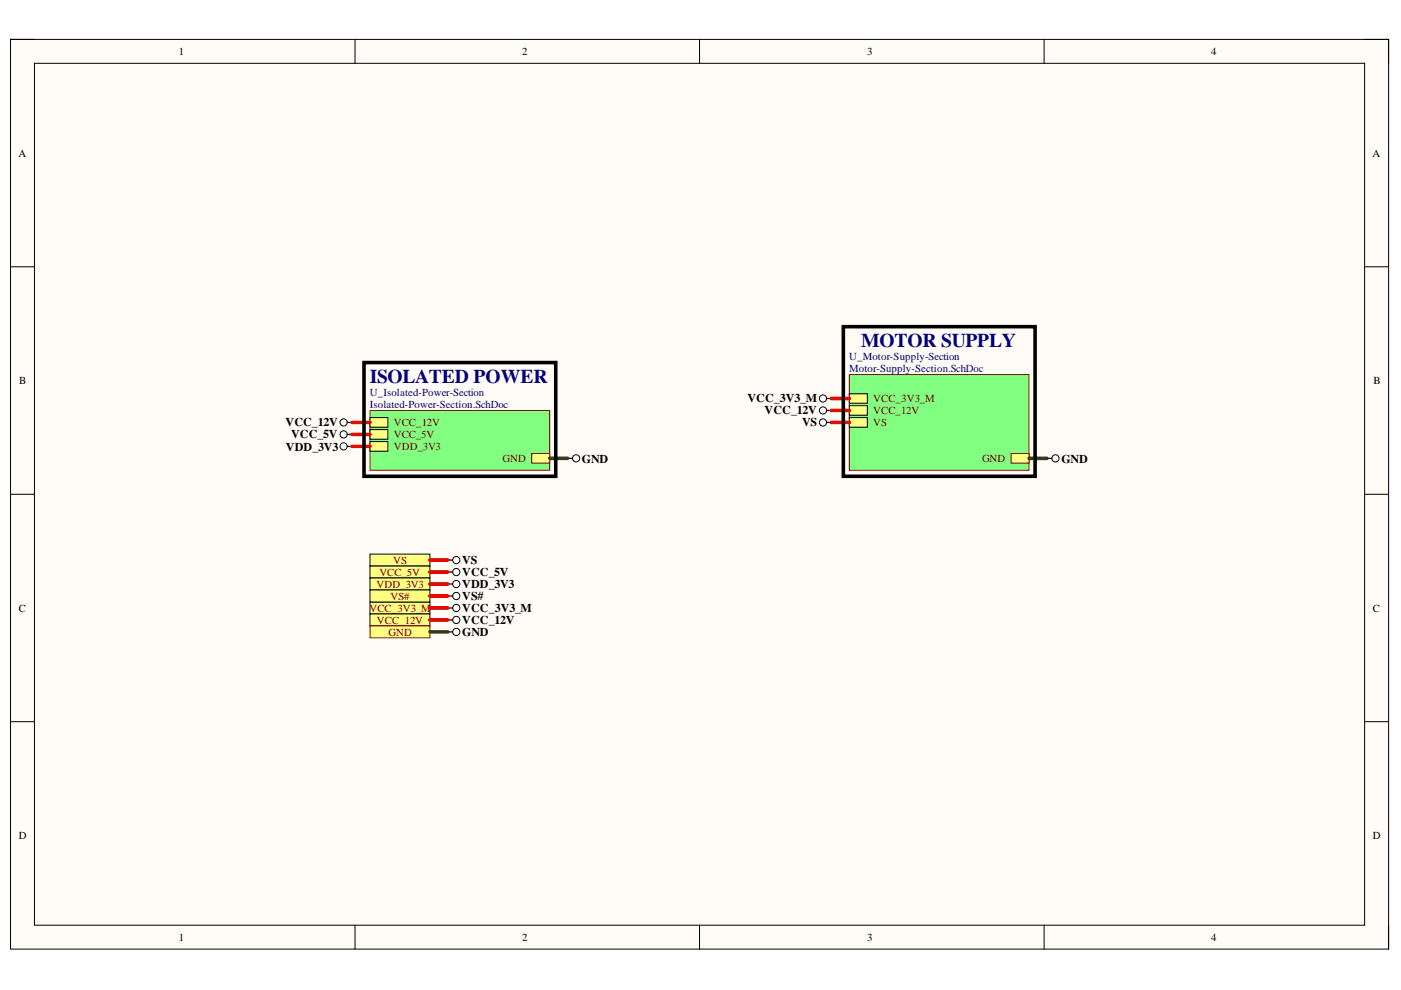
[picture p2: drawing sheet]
<svg xmlns="http://www.w3.org/2000/svg" width="297mm" height="210mm" viewBox="0 0 297 210" stroke-linecap="round" stroke-linejoin="round" font-family="sans-serif">
<path d="M2.2 8.4h292.2v192.8h-292.2z" fill-rule="evenodd" fill="#fffcf8"/>
<path d="M2.2 8.4h292.2v192.8h-292.2z" fill="none" stroke="#000" stroke-width=".21"/>
<path d="M7.3 13.4h282v182.8h-282z" fill-rule="evenodd" fill="#fffcf8"/>
<g fill="none" stroke="#000" stroke-width=".21">
<path d="M2.2 8.3h5.1M7.3 13.4h282v182.8h-282zM75.3 8.3v5.1M148.3 8.3v5.1M221.4 8.4v5M289.3 8.4h5.1v5M2.2 56.6h5.1M289.3 56.6h5.1M2.2 104.8h5.1M289.3 104.8h5.1M2.2 153h5.1M289.3 153h5.1"/>
<path d="M75.3 196.2v5M148.3 196.2v5M221.4 196.2v5M294.4 196.2v5"/>
</g>
<path d="M78.4 87h38.2v12.7h-38.2z" fill-rule="evenodd" fill="#80ff80"/>
<path d="M78.4 87h38.2v12.7h-38.2z" fill="none" stroke="#800000" stroke-width=".21"/>
<path d="M112.7 96.2h3.9v2h-3.9z" fill-rule="evenodd" fill="#ffff80"/>
<path d="M112.7 96.2h3.9v2h-3.9z" fill="none" stroke="#800000" stroke-width=".21"/>
<path d="M78.4 88.5h3.9v2.1h-3.9z" fill-rule="evenodd" fill="#ffff80"/>
<path d="M78.4 88.5h3.9v2.1h-3.9z" fill="none" stroke="#000" stroke-width=".21"/>
<path d="M78.4 91.1h3.9v2h-3.9z" fill-rule="evenodd" fill="#ffff80"/>
<path d="M78.4 91.1h3.9v2h-3.9z" fill="none" stroke="#000" stroke-width=".21"/>
<path d="M78.4 93.6h3.9v2.1h-3.9z" fill-rule="evenodd" fill="#ffff80"/>
<path d="M78.4 93.6h3.9v2.1h-3.9z" fill="none" stroke="#000" stroke-width=".21"/>
<path d="M180.1 79.4h38.1v20.3h-38.1z" fill-rule="evenodd" fill="#80ff80"/>
<path d="M180.1 79.4h38.1v20.3h-38.1z" fill="none" stroke="#800000" stroke-width=".21"/>
<path d="M180.1 83.5h3.8v2h-3.8z" fill-rule="evenodd" fill="#ffff80"/>
<path d="M180.1 83.5h3.8v2h-3.8z" fill="none" stroke="#000" stroke-width=".21"/>
<path d="M180.1 86h3.8v2h-3.8z" fill-rule="evenodd" fill="#ffff80"/>
<path d="M180.1 86h3.8v2h-3.8z" fill="none" stroke="#000" stroke-width=".21"/>
<path d="M214.4 96.2h3.8v2h-3.8z" fill-rule="evenodd" fill="#ffff80"/>
<path d="M214.4 96.2h3.8v2h-3.8z" fill="none" stroke="#800000" stroke-width=".21"/>
<path d="M180.1 88.5h3.8v2.1h-3.8z" fill-rule="evenodd" fill="#ffff80"/>
<g fill="none" stroke="#000" stroke-width=".21">
<path d="M180.1 88.5h3.8v2.1h-3.8z"/>
<circle cx="72.9" cy="89.6" r=".76"/>
<circle cx="122.1" cy="97.2" r=".76"/>
<circle cx="223.8" cy="97.2" r=".76"/>
</g>
<path d="M73.6 89.6h1M120.4 97.2h1M222 97.2h1" fill="none" stroke="#000" stroke-width=".25"/>
<path d="M78.4 117.5h12.8v2.5h-12.8z" fill-rule="evenodd" fill="#ffff80"/>
<g fill="none" stroke="#000" stroke-width=".21">
<path d="M78.4 117.5h12.8v2.5h-12.8z"/>
<circle cx="96.7" cy="118.8" r=".76"/>
</g>
<path d="M95 118.7h1" fill="none" stroke="#000" stroke-width=".25"/>
<path d="M78.4 120h12.8v2.6h-12.8z" fill-rule="evenodd" fill="#ffff80"/>
<g fill="none" stroke="#000" stroke-width=".21">
<path d="M78.4 120h12.8v2.6h-12.8z"/>
<circle cx="96.7" cy="121.3" r=".76"/>
</g>
<path d="M95 121.3h1" fill="none" stroke="#000" stroke-width=".25"/>
<path d="M78.4 122.6h12.8v2.5h-12.8z" fill-rule="evenodd" fill="#ffff80"/>
<g fill="none" stroke="#000" stroke-width=".21">
<path d="M78.4 122.6h12.8v2.5h-12.8z"/>
<circle cx="96.7" cy="123.8" r=".76"/>
</g>
<path d="M95 123.8h1" fill="none" stroke="#000" stroke-width=".25"/>
<path d="M78.4 127.6h12.8v2.6h-12.8z" fill-rule="evenodd" fill="#ffff80"/>
<g fill="none" stroke="#000" stroke-width=".21">
<path d="M78.4 127.6h12.8v2.6h-12.8z"/>
<circle cx="96.7" cy="128.9" r=".76"/>
</g>
<path d="M95 128.9h1" fill="none" stroke="#000" stroke-width=".25"/>
<path d="M78.4 130.2h12.8v2.5h-12.8z" fill-rule="evenodd" fill="#ffff80"/>
<g fill="none" stroke="#000" stroke-width=".21">
<path d="M78.4 130.2h12.8v2.5h-12.8z"/>
<circle cx="96.7" cy="131.4" r=".76"/>
</g>
<path d="M95 131.4h1" fill="none" stroke="#000" stroke-width=".25"/>
<path d="M78.4 132.7h12.8v2.5h-12.8z" fill-rule="evenodd" fill="#ffff80"/>
<path d="M78.4 132.7h12.8v2.5h-12.8z" fill="none" stroke="#800000" stroke-width=".21"/>
<circle cx="96.7" cy="134" r=".76" fill="none" stroke="#000" stroke-width=".21"/>
<path d="M95 134h1" fill="none" stroke="#000" stroke-width=".25"/>
<path d="M78.4 125.1h12.8v2.5h-12.8z" fill-rule="evenodd" fill="#ffff80"/>
<g fill="none" stroke="#000" stroke-width=".21">
<path d="M78.4 125.1h12.8v2.5h-12.8z"/>
<circle cx="72.9" cy="94.6" r=".76"/>
<circle cx="72.9" cy="92.1" r=".76"/>
<circle cx="174.5" cy="84.5" r=".76"/>
<circle cx="174.5" cy="87" r=".76"/>
<circle cx="174.5" cy="89.6" r=".76"/>
<circle cx="96.7" cy="126.4" r=".76"/>
</g>
<path d="M73.6 92.1h1M73.6 94.6h1M175.3 84.5h1M175.3 87h1M175.3 89.6h1M95 126.4h1" fill="none" stroke="#000" stroke-width=".25"/>
<path d="M74.6 94.6h3.8M74.6 92.1h3.8M74.6 89.6h3.8M176.3 89.6h3.8M176.3 87h3.8M176.3 84.5h3.8M91.2 118.7h3.8M91.2 131.4h3.8M91.2 128.9h3.8M91.2 126.4h3.8M91.2 123.8h3.8M91.2 121.3h3.8" fill="none" stroke="#f00" stroke-width=".76"/>
<path d="M116.6 97.2h3.8M218.2 97.2h3.8M91.2 134h3.8" fill="none" stroke="#274e13" stroke-width=".76"/>
<path d="M77.2 76.9h40.6v24.1h-40.6zM178.8 69.3h40.7v31.7h-40.7z" fill="none" stroke="#000" stroke-width=".76"/>
<g font-size="4.1" fill="#000080">
<text x="182.6" y="73.5">MOTOR SUPPLY</text>
<text x="78.4" y="81.1">ISOLATED POWER</text>
</g>
<g font-size="2.5">
<text x="158.5" y="85.3">VCC_3V3_M</text>
<text x="162.1" y="87.9">VCC_12V</text>
<text x="60.6" y="90.4">VCC_12V</text>
<text x="60.6" y="95.5">VDD_3V3</text>
<text x="61.7" y="92.9">VCC_5V</text>
<text x="170.1" y="90.4">VS</text>
<text x="123.4" y="98.1">GND</text>
<text x="225" y="98.1">GND</text>
<text x="98" y="119.6">VS</text>
<text x="98" y="122.2">VCC_5V</text>
<text x="98" y="124.7">VDD_3V3</text>
<text x="98" y="129.8">VCC_3V3_M</text>
<text x="98" y="127.2">VS#</text>
<text x="98" y="132.3">VCC_12V</text>
<text x="98" y="134.8">GND</text>
</g>
<g font-size="2.3">
<text x="37.9" y="11.7">1</text>
<text x="110.7" y="11.7">2</text>
<text x="183.9" y="11.7">3</text>
<text x="256.8" y="11.7">4</text>
<text x="3.9" y="33.3">A</text>
<text x="291" y="33.3">A</text>
<text x="4.1" y="81.4">B</text>
<text x="291.2" y="81.4">B</text>
<text x="4" y="129.7">C</text>
<text x="291.1" y="129.7">C</text>
<text x="4" y="177.9">D</text>
<text x="291.1" y="177.9">D</text>
<text x="37.9" y="199.5">1</text>
<text x="110.7" y="199.5">2</text>
<text x="183.9" y="199.5">3</text>
<text x="256.8" y="199.5">4</text>
</g>
<g font-size="2.3" fill="#000080">
<text x="180.1" y="76.4">U_Motor-Supply-Section</text>
<text x="78.4" y="84">U_Isolated-Power-Section</text>
<text x="180.1" y="78.9">Motor-Supply-Section.SchDoc</text>
<text x="78.4" y="86.5">Isolated-Power-Section.SchDoc</text>
</g>
<g font-size="2.3" fill="#800000">
<text x="185.1" y="85.2">VCC_3V3_M</text>
<text x="185.1" y="87.8">VCC_12V</text>
<text x="83.5" y="90.4">VCC_12V</text>
<text x="83.5" y="92.9">VCC_5V</text>
<text x="83.5" y="95.5">VDD_3V3</text>
<text x="185.1" y="90.4">VS</text>
<text x="106.6" y="98">GND</text>
<text x="208.2" y="98">GND</text>
<text x="83.4" y="119.5">VS</text>
<text x="79.8" y="124.6">VDD_3V3</text>
<text x="80.4" y="122.1">VCC_5V</text>
<text x="78.3" y="129.7">VCC_3V3_M</text>
<text x="82.8" y="127.1">VS#</text>
<text x="79.9" y="132.2">VCC_12V</text>
<text x="82.4" y="134.7">GND</text>
</g>
</svg>
